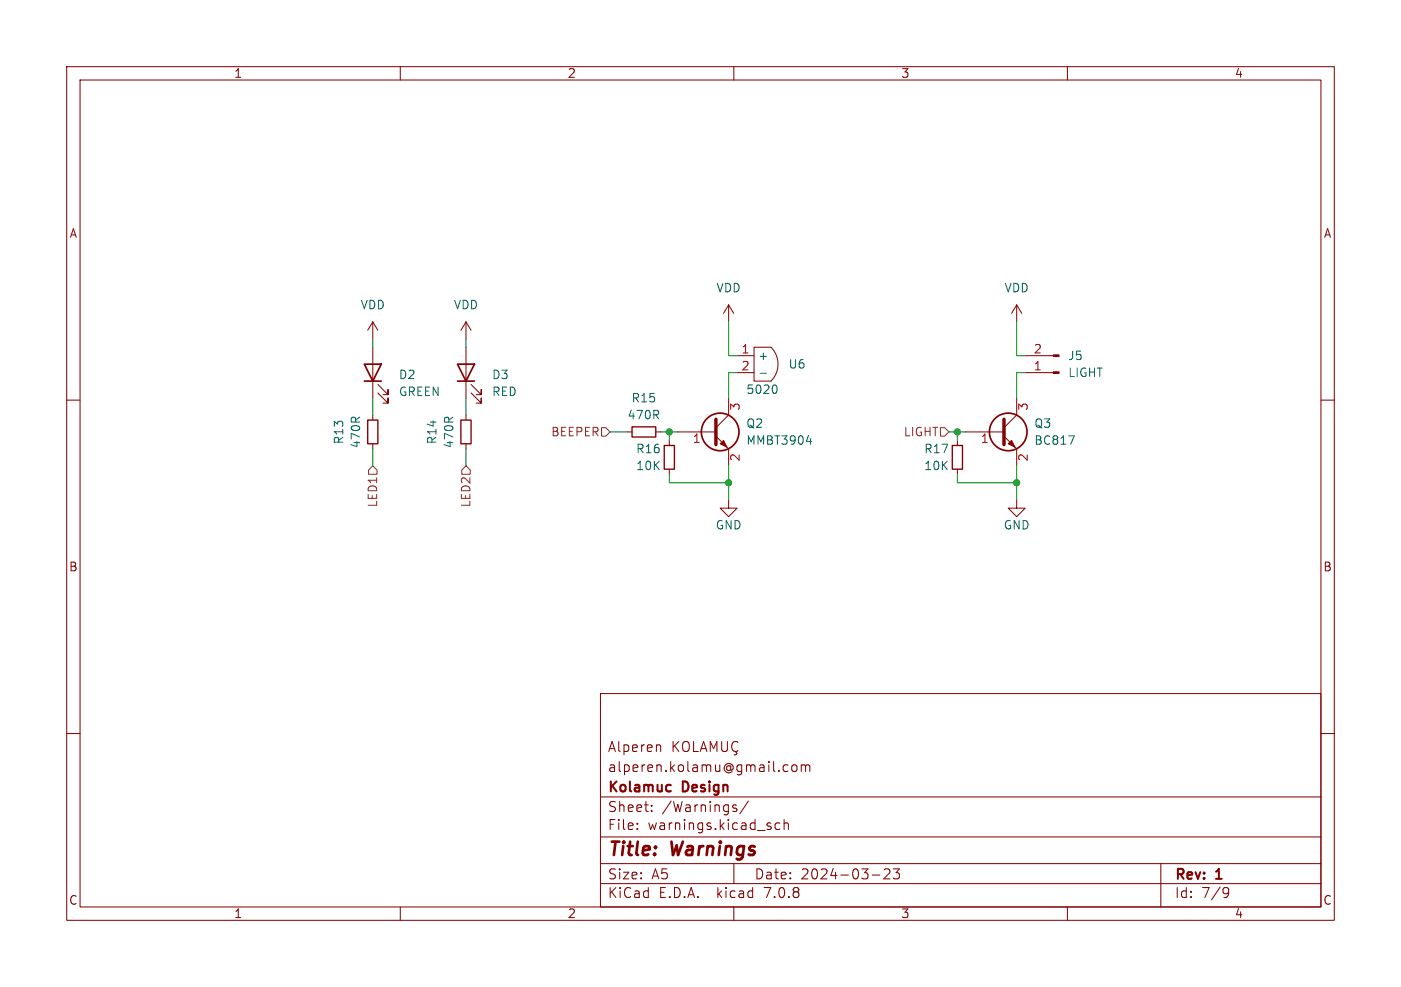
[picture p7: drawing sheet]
<svg xmlns="http://www.w3.org/2000/svg" width="210mm" height="148mm" viewBox="0 0 210 148" stroke-linecap="round" stroke-linejoin="round" font-family="sans-serif">
<g fill="none" stroke="#840000" stroke-width=".15">
<path d="M10 10h190v128h-190zM12 12h186v124h-186zM60 10v2M110 10v2M160 10v2M10 60h2M55.9 48.3l-.8 1.2M55.9 48.3v2.5M55.9 52.1v7.6M55.9 48.3l.7 1.2M56.6 58.9l1.6 1.6v-.8v.8h-.8M56.6 57.7l1.6 1.5v-.8v.8h-.8"/>
<path d="M69.8 48.3l-.7 1.2M69.8 48.3v2.5M69.8 52.1v7.6M69.8 48.3l.8 1.2M70.6 58.9l1.5 1.6v-.8v.8h-.7M70.6 57.7l1.5 1.5v-.8v.8h-.7M109.2 59.7v2.5l-1.9 1.9M109.2 45.7v2.6M109.2 45.7l-.7 1.3M109.2 45.7l.8 1.3M110.5 53.3h2.5M110.5 55.9h2.5"/>
<path d="M113 52.1h2.6a3.6 3.6 0 0 1 0 5.1h-2.6zM152.4 59.7v2.5l-1.9 1.9M152.4 45.7v2.6M152.4 45.7l-.8 1.3M152.4 45.7l.8 1.3M153.7 53.3h4.2M153.7 55.9h4.2M198 60h2M55.9 62.2v.8M55.9 66.5v.8M69.8 62.2v.8M69.8 66.5v.8"/>
<path d="M94 64.8h.7M98.3 64.8h.8M100.3 66v.8M100.3 70.4v.7M101.6 64.8h5.7M107.3 65.4l1.9 1.9v2.6M109.2 74.9v1.3h-1.3l1.3 1.3 1.3-1.3h-1.3M143.5 66v.8M143.5 70.4v.7M144.8 64.8h5.7M150.5 65.4l1.9 1.9v2.6M152.4 74.9v1.3h-1.3l1.3 1.3 1.3-1.3h-1.3"/>
<path d="M10 110h2M90 104h108v32h-108zM90 119.5h108M98.6 111.7l.4 .1v.1v.8M100.9 111.2v1.5M101.1 111.8l.7 .9M101.8 111.2l-.9 .8M102.4 111.4a.5 .5 0 0 1 .6-.2 .5 .5 0 0 1 .3 .5v.5a.5 .5 0 0 1-.5 .5 .5 .5 0 0 1-.5-.5zM104 111.2v1.5h.7M105 112.7l.5-1.5 .5 1.5M105.1 112.3h.7M106.5 112.7v-1.5l.5 1.1 .5-1.1v1.5"/>
<path d="M108.2 111.2v1.2l.3 .3 .4-.1 .1-.2v-1.2M110.3 112.8l.2 .2-.1 .1-.4 .1M110.6 111.3a.6 .6 0 0 0-.7 0 .6 .6 0 0 0-.2 .7 .56 .56 0 0 0 .3 .6 .56 .56 0 0 0 .6-.1M117.5 115.5l.2 .2 .4-.1M118.1 114.8l-.4-.1-.2 .1M118.7 114.8a.41 .41 0 0 1 .5-.1 .41 .41 0 0 1 .3 .3v.4a.41 .41 0 0 1-.4 .3 .41 .41 0 0 1-.4-.3zM120.1 114.8a.37 .37 0 0 1 .6 .1M120.1 114.7v1M120.7 114.9l.3-.2 .3 .1 .1 .9M120.7 114.9v.8M198 110h2M60 136v2"/>
<path d="M90 132.5h108M90 129.5h108M90 125.5h108M95.5 124.2v.2M95.5 123.5v.1M97.7 121.5v.2M97.7 120.8v.1M109.9 121.1l.5 .2 .1 .1-.1 .2-.4 .1M109.9 120.8h.5M110 136v2M110 129.5v3M112.2 120.1l-1.3 1.9"/>
<path d="M116.9 123.5l-.4-.1-.3 .3v.4l.1 .2h.6M117.5 123.5a.37 .37 0 0 1 .7 .1v.8M117.5 122.9v1.5M130.8 131.2h1.1M132.5 130.4l.3-.1 .5 .1a.41 .41 0 0 1 0 .5l-.8 .9h.9M133.9 130.3h.9l-.5 .6a.41 .41 0 0 1 .5 .2v.4l-.1 .2-.6 .1-.2-.2M160 136v2M174 129.5v6.5M183.6 133.1h.3l.2 .1a.99 .99 0 0 1-.3 1.4h-.3M184.2 133.7l-.3 .3h-.3"/>
</g>
<path d="M100.4 117.7l.2 .1M100.6 118.6l-.2 .1" fill="none" stroke="#840000" stroke-width=".3"/>
<path d="M107.3 62.9v3.8M150.5 62.9v3.8" fill="none" stroke="#840000" stroke-width=".51"/>
<g fill="#840000" stroke="#840000" stroke-width=".15">
<path d="M151.1 66.5l.5-.5 .5 1.1z"/>
<path d="M107.9 66.5l.6-.5 .5 1.1z"/>
<path d="M157.9 53.2h.8v.3h-.8z"/>
<path d="M157.9 55.8h.8v.2h-.8z"/>
</g>
<g fill="none" stroke="#840000" stroke-width=".25">
<path d="M54.6 54.6h2.5l-1.2 2.6zM54.6 57.2h2.5M68.6 54.6h2.5l-1.3 2.6zM68.6 57.2h2.5"/>
<circle cx="107.9" cy="64.8" r="2.82"/>
<circle cx="151.1" cy="64.8" r="2.82"/>
</g>
<path d="M113.9 56h1M116.2 57.7a.79 .79 0 0 1 0 1.3M120.9 66.2h.8M121.5 65.8v.8M160.2 65.3h.8l-.5 1.3" fill="none" stroke="#006464" stroke-width=".15"/>
<path d="M55.1 63h1.5v3.5h-1.5zM69.1 63h1.5v3.5h-1.5zM94.7 64h3.6v1.5h-3.6zM99.6 66.8h1.5v3.6h-1.5zM142.7 66.8h1.6v3.6h-1.6z" fill="none" stroke="#840000" stroke-width=".2"/>
<path d="M55.2 70.5l.7-.6 .6 .6v.6h-1.3zM69.8 69.9l.7 .6v.6h-1.3v-.6zM90.2 64.1h.6l.6 .7-.6 .6h-.6zM141 64.1h.6l.6 .7-.6 .6h-.6z" fill="none" stroke="#725600" stroke-width=".15"/>
<g fill="none" stroke="#009600" stroke-width=".15">
<path d="M55.9 50.8v1.3M55.9 59.7v2.5M69.8 50.8v1.3M69.8 59.7v2.5M109.2 48.3v5h1.3M110.5 55.9h-1.3v3.8M152.4 48.3v5h1.3M153.7 55.9h-1.3v3.8M55.9 67.3v2.6M69.8 67.3v2.6M91.4 64.8h2.6M99.1 64.8h2.5"/>
<path d="M100.3 64.8v1.2M100.3 71.1v1.3h8.9M109.2 69.9v5M142.2 64.8h2.6M143.5 71.1v1.3h8.9M143.5 64.8v1.2M152.4 69.9v5"/>
</g>
<g fill="#009600" stroke="#009600" stroke-width=".15">
<circle cx="143.5" cy="64.8" r=".46"/>
<circle cx="152.4" cy="72.4" r=".46"/>
<circle cx="109.2" cy="72.4" r=".46"/>
<circle cx="100.3" cy="64.8" r=".46"/>
</g>
<g font-size="2.8" fill="#840000">
<text x="91" y="128.9">Title:</text>
<text x="100.7" y="128.9">Warnings</text>
</g>
<g font-size="2.1" fill="#840000">
<text x="91" y="113">Alperen</text>
<text x="91" y="119.2">Kolamuc</text>
<text x="91" y="116">alperen.kolamu@gmail.com</text>
<text x="102.4" y="119.2">Design</text>
<text x="91" y="124.7">File:</text>
<text x="91" y="122">Sheet:</text>
<text x="97.1" y="124.7">warnings.kicad_sch</text>
<text x="99.2" y="122">/Warnings/</text>
<text x="91" y="134.9">KiCad</text>
<text x="91" y="132.1">Size:</text>
<text x="97.7" y="132.1">A5</text>
<text x="98.7" y="134.9">E.D.A.</text>
<text x="107.6" y="134.9">kicad</text>
<text x="113" y="132.1">Date:</text>
<text x="114.9" y="134.9">7.0.8</text>
<text x="120" y="132.1">2024-03-23</text>
<text x="176" y="132.3">Rev:</text>
<text x="176" y="134.9">Id:</text>
<text x="180.1" y="134.9">7/9</text>
<text x="182.4" y="132.3">1</text>
</g>
<g font-size="1.8" fill="#840000">
<text x="35" y="11.9">1</text>
<text x="85" y="11.9">2</text>
<text x="135" y="11.9">3</text>
<text x="185" y="11.9">4</text>
<text x="10.3" y="35.9">A</text>
<text x="198.4" y="35.9">A</text>
<text x="10.3" y="85.9">B</text>
<text x="198.3" y="85.9">B</text>
<text x="10.3" y="135.9">C</text>
<text x="35" y="137.9">1</text>
<text x="85" y="137.9">2</text>
<text x="135" y="137.9">3</text>
<text x="185" y="137.9">4</text>
<text x="198.3" y="135.9">C</text>
</g>
<g font-size="1.8" fill="#006464">
<text x="54" y="46.6">VDD</text>
<text x="67.9" y="46.6">VDD</text>
<text x="107.3" y="44">VDD</text>
<text x="150.5" y="44">VDD</text>
<text x="59.7" y="57.1">D2</text>
<text x="59.7" y="59.6">GREEN</text>
<text x="73.7" y="57.1">D3</text>
<text x="73.7" y="59.6">RED</text>
<text x="111.8" y="59.3">5020</text>
<text x="113.5" y="54.2">+</text>
<text x="118.1" y="55.5">U6</text>
<text x="160" y="54.2">J5</text>
<text x="160" y="56.7">LIGHT</text>
<text x="94" y="63.1">470R</text>
<text x="94.6" y="60.6">R15</text>
<text x="111.8" y="64.4">Q2</text>
<text x="154.9" y="64.4">Q3</text>
<text x="51.7" y="66.7" transform="rotate(-90 51.7 66.7)">R13</text>
<text x="54.2" y="67.3" transform="rotate(-90 54.2 67.3)">470R</text>
<text x="65.6" y="66.7" transform="rotate(-90 65.6 66.7)">R14</text>
<text x="68.2" y="67.3" transform="rotate(-90 68.2 67.3)">470R</text>
<text x="95.3" y="68.2">R16</text>
<text x="95.3" y="70.7">10K</text>
<text x="111.8" y="66.9">MMBT3904</text>
<text x="138.4" y="68.2">R17</text>
<text x="138.4" y="70.7">10K</text>
<text x="154.9" y="66.9">BC817</text>
<text x="107.2" y="79.6">GND</text>
<text x="150.4" y="79.6">GND</text>
</g>
<g font-size="1.8" fill="#a90000">
<text x="111.1" y="53.1">1</text>
<text x="154.9" y="53.1">2</text>
<text x="111.1" y="55.6">2</text>
<text x="154.9" y="55.6">1</text>
<text x="111.2" y="61.7" transform="rotate(-90 111.2 61.7)">3</text>
<text x="154.4" y="61.7" transform="rotate(-90 154.4 61.7)">3</text>
<text x="103.8" y="66.8">1</text>
<text x="111.2" y="69.3" transform="rotate(-90 111.2 69.3)">2</text>
<text x="146.9" y="66.8">1</text>
<text x="154.4" y="69.3" transform="rotate(-90 154.4 69.3)">2</text>
</g>
<g font-size="1.8" fill="#725600">
<text x="82.5" y="65.6">BEEPER</text>
<text x="135.4" y="65.6">LIGHT</text>
<text x="56.7" y="76.2" transform="rotate(-90 56.7 76.2)">LED1</text>
<text x="70.7" y="76.2" transform="rotate(-90 70.7 76.2)">LED2</text>
</g>
</svg>
